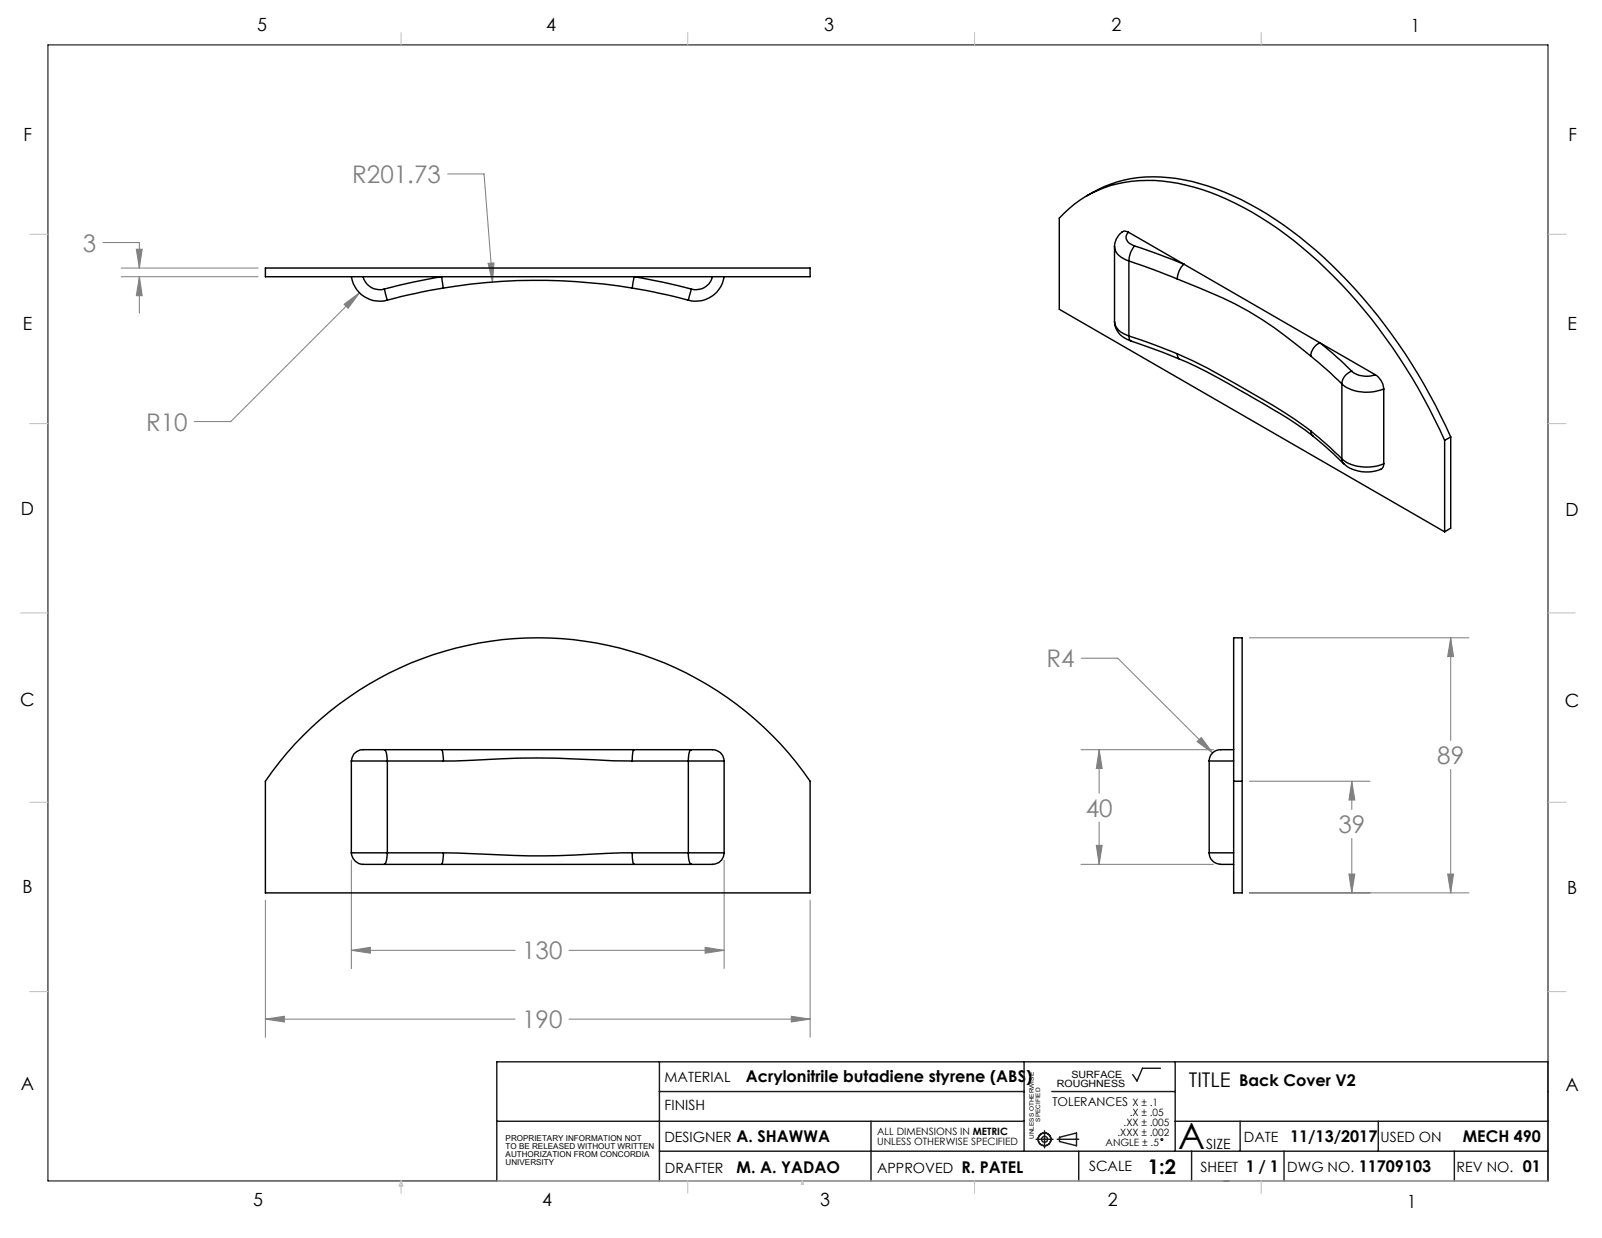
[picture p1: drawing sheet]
<svg xmlns="http://www.w3.org/2000/svg" width="279mm" height="216mm" viewBox="0 0 279 216" stroke-linecap="round" stroke-linejoin="round" font-family="sans-serif">
<g fill="none" stroke="#000" stroke-width=".18">
<path d="M8.4 7.8h261.6v198.2h-261.6z"/>
<circle cx="202.6" cy="198.7" r=".17"/>
</g>
<g fill="none" stroke="#191924" stroke-width=".25">
<path d="M86.6 195.5h92M115 185.2v20.8M115 190.4h63.6M151.9 195.5v10.5M178.6 185.2v15.6M180.7 198.7h3M182.2 197.2v3M183.4 190.4h21.6M184.4 198.7h3.7M184.8 198.3l2.9-.7v2.2l-2.9-.7zM202.4 186.3h-3.2l-.9 2.2-.7-1.1M205 185.2v15.6"/>
<path d="M205 195.5h65M216.3 195.5v5.3M240.4 195.5v5.3M86.6 206v-20.8h183.4v20.8M115 200.8h155M188.1 200.8v5.2M207.8 200.8v5.2M213.4 206h.9M223.9 200.8v5.2M253.6 200.8v5.2"/>
<circle cx="182.2" cy="198.7" r="1.11"/>
<circle cx="182.2" cy="198.7" r=".51"/>
</g>
<g fill="none" stroke="#808080" stroke-width=".18">
<path d="M78.1 30.3h6.3l1.5 18.9M18 42.3h6.3v4.4M21.1 46.7h23.9M21.1 48.3h23.9M23.8 43.5h1l-.5 3.2zM24.3 48.3l.5 3.3h-1zM24.3 48.3v6.3M60 53.1l2.7-2-2 2.7zM62.7 51.1l-22.4 22.4h-6.4M85.1 45.9h1l-.2 3.3zM188.6 114.8h6.3l16.6 16.5M217.9 111.2h38.3"/>
<path d="M253 111.2l.5 3.3h-1zM253 111.2v18M188.5 130.7h23.1M191.7 130.7l.5 3.3h-1zM191.7 130.7v7.6M208.8 129.3l.7-.7 2 2.7zM217.9 136.2h21M235.8 136.2l.5 3.3h-1zM235.8 136.2v5M253 134.2v21.5M46.3 157v23.9M61.3 150v18.9"/>
<path d="M126.3 150v18.9M141.3 157v23.9M188.5 150.7h23.1M191.2 147.4h1l-.5 3.3zM191.7 143.4v7.3M217.9 155.7h38.3M235.3 152.4h1l-.5 3.3zM235.8 146.2v9.5M252.5 152.4h1l-.5 3.3zM46.3 177.7l3.3-.5v1zM46.3 177.7h43.6M61.3 165.7l3.3-.5v1z"/>
<path d="M61.3 165.7h28.6M99.2 177.7h42.1M99.2 165.7h27.1M123 165.2l3.3 .5-3.3 .5zM138 177.2l3.3 .5-3.3 .5z"/>
</g>
<g fill="none" stroke="#c0c0c0" stroke-width=".18">
<path d="M70 5.7v2.1M119.9 5.7v2.1M170 5.7v2.1M220 5.7v2.1M5.2 40.9h3.2M270 40.9h3.2M5.2 73.9h3.2M270 73.9h3.2M3.6 106.9h4.8M270 106.9h4.7M5.2 139.9h3.2M270 139.9h3.2"/>
<path d="M5.2 172.9h3.2M270 172.9h3.2M70 206v2.1M70 206l.3 .8h-.7zM86.6 206h183.4M119.9 206v2.1M139.9 206l.3 .5h-.5zM170 206v2.1M220 206v2.1"/>
</g>
<path d="M46.3 177.7l3.3-.5v1zM138 177.2l3.3 .5-3.3 .5zM61.3 165.7l3.3-.5v1zM123 165.2l3.3 .5-3.3 .5zM23.8 43.5h1l-.5 3.2zM24.3 48.3l.5 3.3h-1zM60 53.1l.7 .7 2-2.7zM85.1 45.9l.8 3.3 .2-3.3zM253 111.2l.5 3.3h-1zM252.5 152.4h1l-.5 3.3zM235.8 136.2l.5 3.3h-1zM235.3 152.4h1l-.5 3.3zM191.7 130.7l.5 3.3h-1zM191.2 147.4h1l-.5 3.3zM208.8 129.3l2.7 2-2-2.7z" fill="#808080"/>
<g fill="none" stroke="#000" stroke-width=".25">
<path d="M189.5 34.1a22.4 22.4 0 0 1 17-2.7 47.1 47.1 0 0 1 18.7 8.9 90.4 90.4 0 0 1 26 32.2l1.8 3.7M46.3 46.7h95v1.6h-95zM61.3 48.3a5 5 0 0 0 6.3 4.1M63.3 48.3a2.98 2.98 0 0 0 3.7 2.1M67 50.4l.6 2M77.3 50.2a101.3 101.3 0 0 1 32.9 0M77.3 50.2l-.3-1.9-5 .9-5 1.2M77.3 50.2l-3.7 .7-6 1.5M110.2 50.2l.4-1.9 5 .9 5 1.2M110.2 50.2l6.2 1.2 3.7 1M120.6 50.4l-.5 2M124.2 48.3a2.93 2.93 0 0 1-3.6 2.1"/>
<path d="M126.3 48.3a5 5 0 0 1-6.2 4.1M194.4 56.1a3.7 3.7 0 0 0 2.9 3.4M194.4 56.1a2.78 2.78 0 0 0 2 2.3l.5 .2M196.8 40.5a1.33 1.33 0 0 0-1.9 .8l-.3 .8-.2 .9M196.8 40.5a1.28 1.28 0 0 0-.4 1.3 1.28 1.28 0 0 0 1.1 .9l.4 .2M196.8 40.5l9.7 5.6M196.9 45.5l8.4 3.1M196.9 58.6l4.3 1.5 4.1 1.6M196.9 45.5a3.1 3.1 0 0 1-2.5-2.5v13.1M196.9 58.6l.1 .5 .3 .4M196.9 45.5v13.1M197.3 59.5l5.4 1.9 3 1.2"/>
<path d="M197.9 42.9l4.3 1.5 4.3 1.7M197.9 42.9a4 4 0 0 0-1 2.6M205.3 48.6a74.3 74.3 0 0 1 17.1 8.7l6.2 4.8M206.5 46.1a3.8 3.8 0 0 0-1.2 2.5M206.5 46.1l33.4 19.3M205.3 61.7a168.4 168.4 0 0 1 16.9 9.1l3.6 2.3 2.8 2M205.3 61.7l.1 .6 .3 .3M205.7 62.6a165.6 165.6 0 0 1 17.6 9.6l3 1.9 2.7 1.9M228.6 62.1a2.66 2.66 0 0 1 1.6-2.3l2.2 1.8 3.4 3.1M228.6 62.1l3.5 3 1.9 1.9M228.6 75.1l3.5 3 1.9 1.9M228.6 75.1a.92 .92 0 0 0 .4 .9"/>
<path d="M229 76l2.1 1.9 3.3 3M234 67a7.1 7.1 0 0 0 6.8 1l.5-.2M234 67v13M235.8 64.7a4.4 4.4 0 0 0 4.1 .7M235.8 64.7a2.5 2.5 0 0 0-1.8 2.3M239.9 65.4a3.2 3.2 0 0 1 1.4 2.4M241.3 67.8v13.1M252 76.8a93.5 93.5 0 0 0-26.4-34.9 49.1 49.1 0 0 0-20.2-9.9 22.2 22.2 0 0 0-18 3.6l-2.7 2.4v15.9l67.3 38.8M252 76.8v15.9M253 76.2l-1 .6M253 76.2v15.9l-1 .6M234 80a7.1 7.1 0 0 0 6.8 1.1l.5-.2"/>
<path d="M234 80l.1 .6 .3 .3M234.4 80.9a6.3 6.3 0 0 0 6.4 .9M241.3 80.9v.5l-.5 .4M52.9 128.3a57.6 57.6 0 0 1 88.4 7.9v19.5h-95v-19.5a55.1 55.1 0 0 1 6.6-7.9zM61.3 132.7h6.3M61.3 132.7v16M67 130.7h-3a2.21 2.21 0 0 0-2.7 2M67 130.7a2.43 2.43 0 0 1 .6 2M67 130.7h10M67.6 132.7h9.7M67.6 132.7v16M77 130.7a3.6 3.6 0 0 1 .3 2"/>
<path d="M77 130.7h33.6M77.3 132.7h1.9a192.7 192.7 0 0 1 27.8 0h3.2M110.2 132.7h9.9M110.6 130.7a3 3 0 0 0-.4 2M110.6 130.7h10M120.1 132.7h6.2M120.1 132.7v16M120.6 130.7h2.3a4.5 4.5 0 0 1 2.7 .5l.4 .6 .3 .9M120.6 130.7a2.12 2.12 0 0 0-.5 2M126.3 132.7v16M210.9 132.7h4.3M210.9 132.7v16"/>
<path d="M215.2 130.7h-1.3a3.5 3.5 0 0 0-2.4 .6 1.92 1.92 0 0 0-.6 1.4M215.2 136.2v-25h1.4v25M215.2 136.2v19.5h1.4v-19.5M215.2 136.2h1.4M61.3 148.7h6.3M61.3 148.7a2.47 2.47 0 0 0 3 2h2.7M67 150.7h10M67.6 148.7a2.62 2.62 0 0 1-.6 2M67.6 148.7h9.7M77 150.7h33.6M77.3 148.7l2.5 .1a198.9 198.9 0 0 0 28.6-.1h1.8M77.3 148.7a3.9 3.9 0 0 1-.3 2"/>
<path d="M110.2 148.7a3.3 3.3 0 0 0 .4 2M110.2 148.7h9.9M110.6 150.7h10M120.1 148.7h6.2M120.1 148.7a2.27 2.27 0 0 0 .5 2M126.3 148.7a2.26 2.26 0 0 1-2.7 2h-3M210.9 148.7a2.22 2.22 0 0 0 2.7 2h1.6M210.9 148.7h4.3"/>
</g>
<text font-size="6.3" x="205.5" y="200.4">A</text>
<g font-size="4.2" fill="#808080">
<text x="61.4" y="31.9">R201.73</text>
<text x="14.4" y="43.9">3</text>
<text x="25.5" y="75.1">R10</text>
<text x="182.5" y="116.4">R4</text>
<text x="250.7" y="133.3">89</text>
<text x="189.4" y="142.4">40</text>
<text x="233.4" y="145.3">39</text>
<text x="91.1" y="167.3">130</text>
<text x="91.1" y="179.3">190</text>
</g>
<g font-size="3.5">
<text x="207.3" y="189.5">TITLE</text>
<text x="200.2" y="204.7">1:2</text>
</g>
<g font-size="3.2">
<text x="44.8" y="5.4">5</text>
<text x="95.3" y="5.3">4</text>
<text x="143.7" y="5.4">3</text>
<text x="193.9" y="5.4">2</text>
<text x="246.1" y="5.7">1</text>
<text x="4.1" y="24.5">F</text>
<text x="273.5" y="24.7">F</text>
<text x="4" y="57.5">E</text>
<text x="273.4" y="57.6">E</text>
<text x="3.6" y="89.8">D</text>
<text x="273.1" y="90">D</text>
<text x="3.5" y="123.1">C</text>
<text x="272.9" y="123.3">C</text>
<text x="3.9" y="155.7">B</text>
<text x="273.3" y="155.9">B</text>
<text x="3.6" y="190.2">A</text>
<text x="273" y="190.3">A</text>
<text x="44.2" y="210.4">5</text>
<text x="94.6" y="210.3">4</text>
<text x="143.1" y="210.4">3</text>
<text x="193.2" y="210.3">2</text>
<text x="245.4" y="210.6">1</text>
</g>
<g font-size="2.8">
<text x="130.1" y="188.7">Acrylonitrile butadiene styrene (ABS)</text>
<text x="216.1" y="189.5">Back Cover V2</text>
<text x="128.5" y="199.2">A. SHAWWA</text>
<text x="225" y="199.2">11/13/2017</text>
<text x="255.1" y="199.2">MECH 490</text>
<text x="128.5" y="204.5">M. A. YADAO</text>
<text x="167.7" y="204.5">R. PATEL</text>
<text x="217.3" y="204.4">1 / 1</text>
<text x="237" y="204.4">11709103</text>
<text x="265.6" y="204.4">01</text>
</g>
<g font-size="2.5">
<text x="115.9" y="188.7">MATERIAL</text>
<text x="115.9" y="193.6">FINISH</text>
<text x="115.9" y="199.2">DESIGNER</text>
<text x="210.4" y="200.4">SIZE</text>
<text x="216.9" y="199.2">DATE</text>
<text x="240.8" y="199.2">USED ON</text>
<text x="115.9" y="204.5">DRAFTER</text>
<text x="153" y="204.5">APPROVED</text>
<text x="189.9" y="204.3">SCALE</text>
<text x="209.4" y="204.4">SHEET</text>
<text x="224.5" y="204.4">DWG NO.</text>
<text x="254" y="204.4">REV NO.</text>
</g>
<text font-size="2.1" x="183.6" y="192.8">TOLERANCES</text>
<g font-size="1.8">
<text x="196" y="196.4">.XX ± .005</text>
<text x="197" y="194.6">.X ± .05</text>
<text x="197.5" y="192.8">X ± .1</text>
<text x="153" y="198">ALL DIMENSIONS IN METRIC</text>
<text x="153" y="199.8">UNLESS OTHERWISE SPECIFIED</text>
<text x="192.8" y="199.9">ANGLE ± .5</text>
<text x="194.9" y="198.1">.XXX ± .002</text>
</g>
<g font-size="1.7">
<text x="184.3" y="189.6">ROUGHNESS</text>
<text x="186.9" y="187.9">SURFACE</text>
</g>
<g font-size="1.4">
<text x="88.2" y="199">PROPRIETARY INFORMATION NOT</text>
<text x="88.2" y="200.4">TO BE RELEASED WITHOUT WRITTEN</text>
<text x="88.2" y="201.8">AUTHORIZATION FROM CONCORDIA</text>
<text x="88.2" y="203.3">UNIVERSITY</text>
</g>
<g font-size="1.1">
<text x="181.4" y="195.6" transform="rotate(-90 181.4 195.6)">SPECIFIED</text>
<text x="180.3" y="198.6" transform="rotate(-90 180.3 198.6)">UNLESS OTHERWISE</text>
</g>
</svg>
